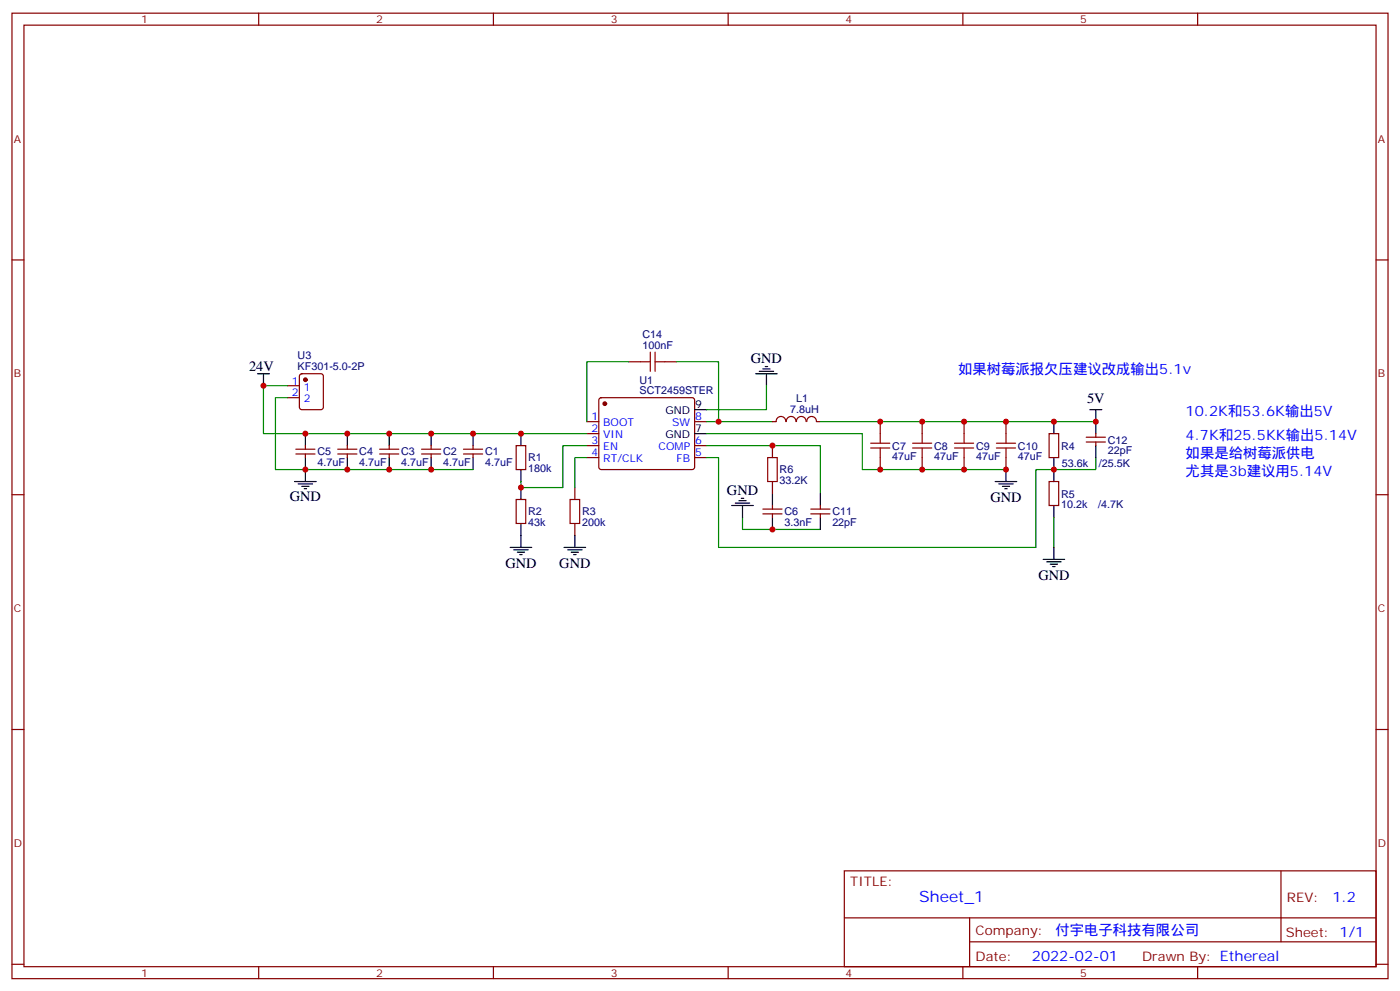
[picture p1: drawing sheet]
<svg xmlns="http://www.w3.org/2000/svg" width="412mm" height="292mm" viewBox="0 0 412 292" stroke-linecap="round" stroke-linejoin="round" font-family="sans-serif">
<g fill="none" stroke="#870000" stroke-width=".35">
<path d="M3.5 3.9h405.4v284.3h-405.4zM7.1 7.4h398.2v277.3h-398.2zM76.2 3.9v3.5M145.3 3.9v3.5M214.5 3.9v3.5M283.6 3.9v3.5M352.8 3.9v3.5M3.5 76.6h3.6M405.3 76.6h3.6M84.7 113.6h3.5M84.7 117.1h3.5M88.4 110.3l.5-.2h5.6l.7 .4v9.4l-.4 .7-5.9 .1-.7-.5v-9.4z"/>
<path d="M176.6 117.3l.5-.2h26.8l.5 .2 .2 .5-.1 20.1-.6 .4-27.1-.1-.4-.6v-19.8zM185.2 106.5h3.5M195.8 106.5h3.5M87.1 133.7h5.7M87.1 132.3h5.7M90 131.2v1.1M90 133.7v1.1M99.5 133.7h5.6M99.5 132.3h5.6M102.3 131.2v1.1M102.3 133.7v1.1M111.8 133.7h5.7"/>
<path d="M111.8 132.3h5.7M114.7 131.2v1.1M114.7 133.7v1.1M124.2 133.7h5.6M124.2 132.3h5.6M127 131.2v1.1M127 133.7v1.1M136.5 133.7h5.7M136.5 132.3h5.7M139.3 131.2v1.1M139.3 133.7v1.1M152 131.2h2.9v7.1h-2.9z"/>
<path d="M172.9 124.2h3.5M172.9 127.7h3.5M172.9 131.2h3.5M172.9 134.8h3.5M204.6 124.2h3.5M204.6 131.2h3.5M204.6 134.8h3.5M227.5 124.2h1.1M227.5 131.2v3.6M228.6 124.2a1.41 1.41 0 0 1 1.4-1.6 1.41 1.41 0 0 1 1.5 1.6M231.6 124.2a1.41 1.41 0 0 1 1.4-1.6 1.41 1.41 0 0 1 1.4 1.6M234.6 124.2a1.41 1.41 0 0 1 1.4-1.6 1.41 1.41 0 0 1 1.4 1.6"/>
<path d="M237.7 124.2a1.41 1.41 0 0 1 1.4-1.6 1.41 1.41 0 0 1 1.4 1.6M240.6 124.2h1.1M259.3 124.2v3.5M259.3 134.8v3.5M271.6 124.2v3.5M271.6 134.8v3.5M284 124.2v3.5M284 134.8v3.5M296.3 124.2v3.5M296.3 134.8v3.5M309 127.7h2.9v7.1h-2.9zM320 130.2h5.6"/>
<path d="M320 128.8h5.6M322.8 127.7v1.1M322.8 130.2v1M3.5 145.7h3.6M152 147.1h2.9v7.1h-2.9zM169.3 143.6v3.5M169.3 154.2v3.5M224.7 151.3h5.7M224.7 149.9h5.7M227.5 141.8v3.5M227.5 148.9v1M227.5 151.3v1.1"/>
<path d="M238.8 151.3h5.7M238.8 149.9h5.7M241.7 148.9v1M241.7 151.3v1.1M309 141.8h2.9v7.1h-2.9zM405.3 145.7h3.6M3.5 214.8h3.6M405.3 214.8h3.6M248.7 256.5h156.6v28.2h-156.6zM377.3 256.5v20.9M248.7 270.3h156.5M285.6 277.4h119.6"/>
<path d="M285.6 270.3v14.1M3.5 284h3.6M76.2 284.7v3.5M145.3 284.7v3.5M214.5 284.7v3.5M283.6 284.7v3.5M352.8 284.7v3.5M405.3 284h3.6"/>
</g>
<g fill="#870000" stroke="#870000" stroke-width=".35">
<circle cx="178.2" cy="118.9" r=".53"/>
<circle cx="90" cy="111.8" r=".53"/>
</g>
<g fill="none" stroke="#000" stroke-width=".35">
<path d="M75.8 110.1h3.6M77.6 110.1v3.5M222.6 110.1h6.4M223.7 109.4h4.2M224.7 108.7h2.1M225.4 108h.7M225.8 110.1v3.5M90 127.7v3.5M90 134.8v7M102.3 127.7v3.5M102.3 134.8v3.5M114.7 127.7v3.5"/>
<path d="M114.7 134.8v3.5M127 127.7v3.5M127 134.8v3.5M139.3 127.7v3.5M139.3 134.8v3.5M153.5 127.7v3.5M153.5 138.3v3.5M204.6 127.7h3.5M204.6 120.7h3.5M296.3 138.3v3.5M310.4 124.2v3.5M310.4 134.8v7"/>
<path d="M321 120.7h3.6M322.8 120.7v7M322.8 131.2v3.6M86.8 141.8h6.3M87.8 142.5h4.3M88.9 143.2h2.1M89.6 143.9h.7M153.5 143.6v3.5M153.5 154.2v7M169.3 157.7v3.5M215.5 148.9h6.4M216.6 148.2h4.2"/>
<path d="M217.7 147.5h2.1M218.4 146.8h.7M218.7 148.9v3.5M227.5 145.3v3.6M227.5 152.4v3.5M241.7 145.3v3.6M241.7 152.4v3.5M293.2 141.8h6.3M294.2 142.5h4.2M295.3 143.2h2.1M296 143.9h.7M310.4 148.9v3.5"/>
<path d="M150.3 161.2h6.3M151.3 161.9h4.3M152.4 162.6h2.1M153.1 163.3h.7M166.2 161.2h6.3M167.2 161.9h4.2M168.3 162.6h2.1M169 163.3h.7M307.3 164.7h6.3M308.3 165.5h4.3M309.4 166.2h2.1M310.1 166.9h.7"/>
<path d="M310.4 161.2v3.5"/>
</g>
<g fill="none" stroke="#008700" stroke-width=".35">
<path d="M84.7 117.1h-3.6v21.2h58.2M84.7 113.6h-7.1v14.1h95.3M185.2 106.5h-12.3v17.7M199.3 106.5h12.4v17.7M225.8 113.6v7.1h-17.7M172.9 131.2h-7.1v12.4h-12.3v-1.8M172.9 134.8h-3.6v8.8M208.1 127.7h45.9v10.6h42.3M208.1 134.8h3.6v26.4h93.5v-22.9h17.6v-3.5M208.1 131.2h33.6v14.1M208.1 124.2h19.4M241.7 124.2h81.1"/>
<path d="M218.7 152.4v3.5h23M310.4 152.4v8.8"/>
</g>
<g fill="none" stroke="#a10000" stroke-width=".35">
<path d="M188.7 106.5h2.9M191.6 103.7v5.7M193 103.7v5.7M193 106.5h2.8M226.1 134.8h2.9v7h-2.9zM256.5 131.9h5.6M256.5 130.5h5.6M259.3 127.7v2.8M259.3 131.9v2.9M268.8 131.9h5.7M268.8 130.5h5.7M271.6 127.7v2.8"/>
<path d="M271.6 131.9v2.9M281.2 131.9h5.6M281.2 130.5h5.6M284 127.7v2.8M284 131.9v2.9M293.5 131.9h5.7M293.5 130.5h5.7M296.3 127.7v2.8M296.3 131.9v2.9M167.9 147.1h2.8v7.1h-2.8z"/>
</g>
<g fill="#c00">
<circle cx="90" cy="138.3" r=".88"/>
<circle cx="127" cy="138.3" r=".88"/>
<circle cx="114.7" cy="138.3" r=".88"/>
<circle cx="102.3" cy="138.3" r=".88"/>
<circle cx="139.3" cy="127.7" r=".88"/>
<circle cx="127" cy="127.7" r=".88"/>
<circle cx="114.7" cy="127.7" r=".88"/>
<circle cx="102.3" cy="127.7" r=".88"/>
<circle cx="90" cy="127.7" r=".88"/>
<circle cx="153.5" cy="127.7" r=".88"/>
<circle cx="153.5" cy="143.6" r=".88"/>
<circle cx="211.7" cy="124.2" r=".88"/>
<circle cx="259.3" cy="138.3" r=".88"/>
<circle cx="271.6" cy="138.3" r=".88"/>
<circle cx="284" cy="138.3" r=".88"/>
<circle cx="296.3" cy="138.3" r=".88"/>
<circle cx="259.3" cy="124.2" r=".88"/>
<circle cx="271.6" cy="124.2" r=".88"/>
<circle cx="284" cy="124.2" r=".88"/>
<circle cx="296.3" cy="124.2" r=".88"/>
<circle cx="310.4" cy="138.3" r=".88"/>
<circle cx="310.4" cy="124.2" r=".88"/>
<circle cx="227.5" cy="131.2" r=".88"/>
<circle cx="227.5" cy="155.9" r=".88"/>
<circle cx="77.6" cy="113.6" r=".88"/>
<circle cx="322.8" cy="124.2" r=".88"/>
</g>
<text font-size="4.6" fill="#00f" x="270.8" y="265.5">Sheet_1</text>
<g font-size="4.2">
<text x="221.2" y="106.8">GND</text>
<text x="73.4" y="109.4">24V</text>
<text x="320.2" y="118.6">5V</text>
<text x="85.4" y="147.5">GND</text>
<text x="214.1" y="145.7">GND</text>
<text x="291.8" y="147.9">GND</text>
<text x="148.9" y="167.3">GND</text>
<text x="164.8" y="167.3">GND</text>
<text x="305.9" y="170.8">GND</text>
</g>
<g font-size="4.2" fill="#00f">
<text x="282.2" y="110.1">如果树莓派报欠压建议改成输出5.1v</text>
<text x="349.2" y="122.4">10.2K和53.6K输出5V</text>
<text x="349.2" y="129.5">4.7K和25.5KK输出5.14V</text>
<text x="349.2" y="134.8">如果是给树莓派供电</text>
<text x="349.2" y="140.1">尤其是3b建议用5.14V</text>
<text x="392.5" y="265.7">1.2</text>
<text x="310.9" y="275.3">付宇电子科技有限公司</text>
<text x="304" y="283.1">2022-02-01</text>
</g>
<g font-size="3.9" fill="#800">
<text x="250.5" y="261.1">TITLE:</text>
<text x="379.1" y="265.7">REV:</text>
<text x="287.4" y="275.3">Company:</text>
<text x="378.7" y="275.9">Sheet: 1/1</text>
<text x="287.4" y="282.9">Date:</text>
<text x="336.4" y="283">Drawn By: Ethereal</text>
</g>
<g font-size="3.2" fill="#800">
<text x="41.6" y="6.9">1</text>
<text x="110.8" y="6.9">2</text>
<text x="179.9" y="6.9">3</text>
<text x="249.1" y="6.9">4</text>
<text x="318.2" y="6.9">5</text>
<text x="4.1" y="42">A</text>
<text x="405.9" y="42">A</text>
<text x="4.1" y="111.1">B</text>
<text x="405.9" y="111.1">B</text>
<text x="4.1" y="180.3">C</text>
<text x="405.9" y="180.3">C</text>
<text x="4.1" y="249.4">D</text>
<text x="405.9" y="249.4">D</text>
<text x="41.6" y="287.7">1</text>
<text x="110.8" y="287.7">2</text>
<text x="179.9" y="287.7">3</text>
<text x="249.1" y="287.7">4</text>
<text x="318.2" y="287.7">5</text>
</g>
<g font-size="3.2" fill="#000080">
<text x="189.2" y="99.5">C14</text>
<text x="87.7" y="105.8">U3</text>
<text x="189.2" y="102.7">100nF</text>
<text x="87.7" y="109">KF301-5.0-2P</text>
<text x="188.4" y="113">U1</text>
<text x="188.4" y="115.9">SCT2459STER</text>
<text x="234.5" y="118.3">L1</text>
<text x="232.8" y="121.6">7.8uH</text>
<text x="326.3" y="130.6">C12</text>
<text x="93.5" y="137.3">4.7uF</text>
<text x="93.5" y="134.1">C5</text>
<text x="105.8" y="137.3">4.7uF</text>
<text x="105.8" y="134.1">C4</text>
<text x="118.2" y="137.3">4.7uF</text>
<text x="118.2" y="134.1">C3</text>
<text x="130.5" y="137.3">4.7uF</text>
<text x="130.5" y="134.1">C2</text>
<text x="142.9" y="137.3">4.7uF</text>
<text x="142.9" y="134.1">C1</text>
<text x="155.6" y="135.9">R1</text>
<text x="262.8" y="135.6">47uF</text>
<text x="262.8" y="132.4">C7</text>
<text x="275.2" y="135.6">47uF</text>
<text x="275.2" y="132.4">C8</text>
<text x="287.5" y="135.6">47uF</text>
<text x="287.5" y="132.4">C9</text>
<text x="299.9" y="135.6">47uF</text>
<text x="299.9" y="132.4">C10</text>
<text x="312.6" y="132.4">R4</text>
<text x="312.8" y="137.7">53.6k</text>
<text x="323.7" y="137.7">/25.5K</text>
<text x="326.3" y="133.8">22pF</text>
<text x="155.6" y="139.1">180k</text>
<text x="229.7" y="142.6">33.2K</text>
<text x="229.7" y="139.4">R6</text>
<text x="312.6" y="149.6">10.2k</text>
<text x="312.6" y="146.5">R5</text>
<text x="323.5" y="149.6">/4.7K</text>
<text x="155.6" y="155">43k</text>
<text x="155.6" y="151.7">R2</text>
<text x="171.4" y="154.9">200k</text>
<text x="171.5" y="151.8">R3</text>
<text x="231.1" y="155">3.3nF</text>
<text x="231.1" y="151.7">C6</text>
<text x="245.2" y="155">22pF</text>
<text x="245.2" y="151.8">C11</text>
</g>
<g font-size="3.2" fill="#00f">
<text x="86" y="113.2">1</text>
<text x="86" y="116.8">2</text>
<text x="89.5" y="115">1</text>
<text x="89.5" y="118.5">2</text>
<text x="174.2" y="123.8">1</text>
<text x="177.7" y="125.6">BOOT</text>
<text x="198" y="125.6">SW</text>
<text x="204.8" y="123.8">8</text>
<text x="174.2" y="127.4">2</text>
<text x="174.2" y="130.9">3</text>
<text x="177.7" y="129.1">VIN</text>
<text x="204.8" y="130.9">6</text>
<text x="174.2" y="134.4">4</text>
<text x="177.7" y="132.6">EN</text>
<text x="177.7" y="136.2">RT/CLK</text>
<text x="194" y="132.6">COMP</text>
<text x="199.3" y="136.2">FB</text>
<text x="204.8" y="134.4">5</text>
</g>
<g font-size="3.2">
<text x="196" y="122.1">GND</text>
<text x="204.8" y="120.3">9</text>
<text x="196" y="129.1">GND</text>
<text x="204.8" y="127.4">7</text>
</g>
</svg>
